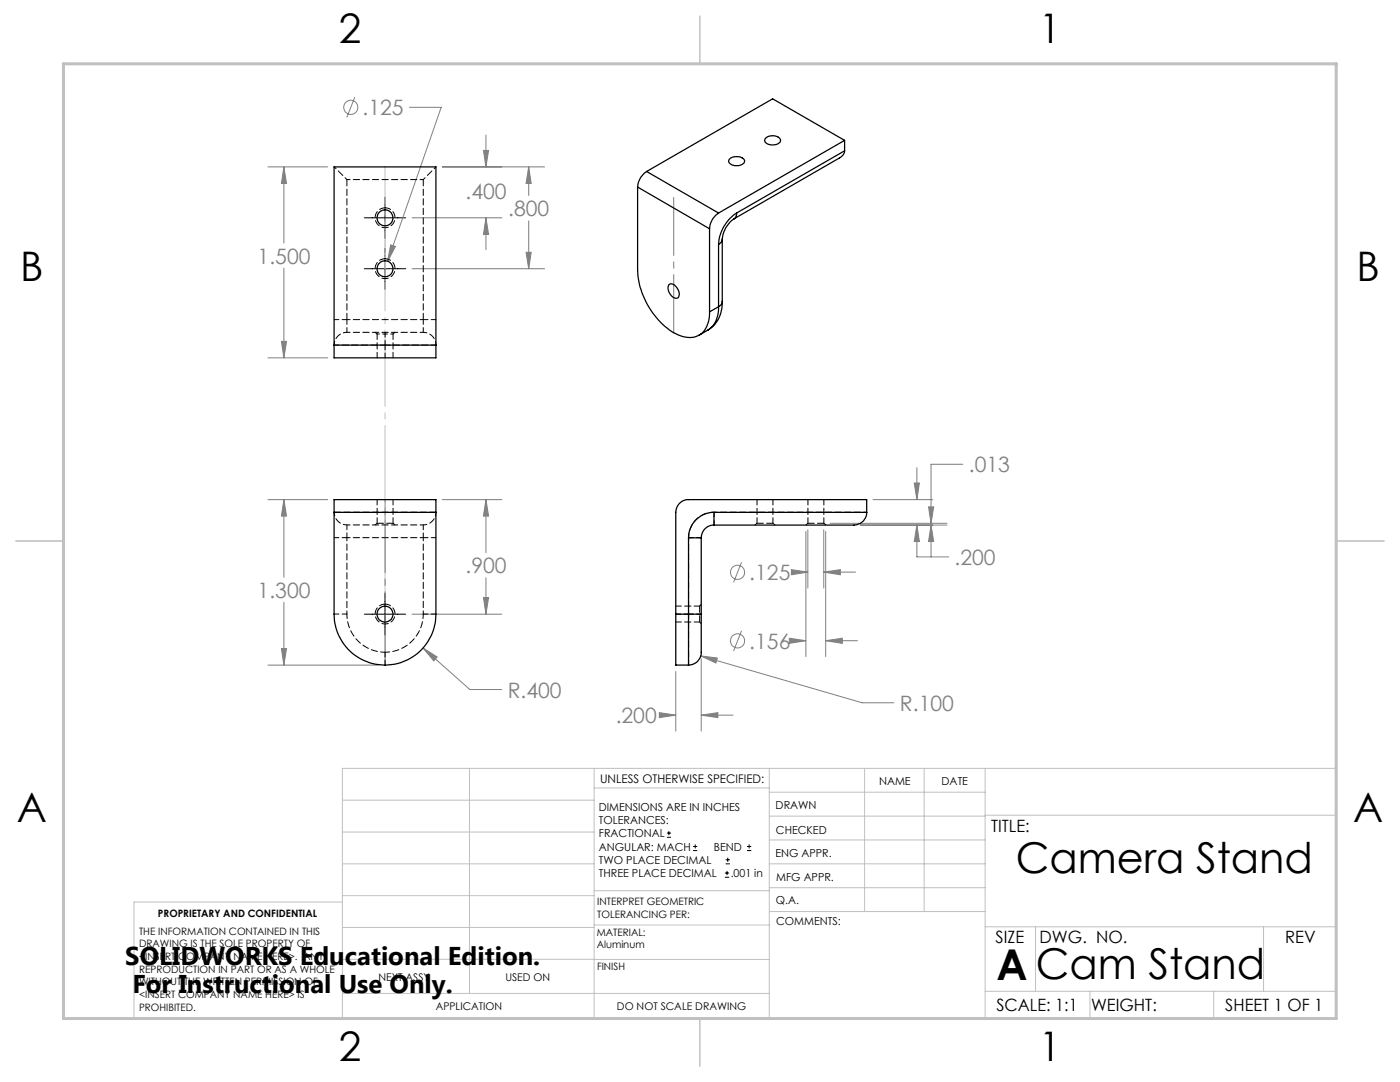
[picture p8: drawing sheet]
<svg xmlns="http://www.w3.org/2000/svg" width="279mm" height="216mm" viewBox="0 0 279 216" stroke-linecap="round" stroke-linejoin="round" font-family="sans-serif">
<g fill="none" stroke="#808080" stroke-width=".2">
<path d="M70.8 19.4l-1.6 4M53.5 33.3h11.9M56.7 33.3v15.2M56.7 33.3l.5 3.3h-1zM81.7 21.4h6.4l-10.7 30.7M88.3 33.3h20.4M96.5 30h1l-.5 3.3zM97 27v6.3M105.5 33.3v5.7M105.5 33.3l.5 3.3h-1zM56.7 53.5v17.9M78 48.9l.9 .3-1.5 2.9z"/>
<path d="M82.2 43.5h18M82.2 53.6h26.5M97 43.5v6.3M97 43.5l.5 3.3h-1zM105 50.3h1l-.5 3.3zM105.5 44.1v9.5M53.5 71.4h11.9M56.2 68.1h1l-.5 3.3zM53.5 99.7h11.9M56.7 99.7v15.5M56.7 99.7l.5 3.3h-1zM88.3 99.7h11.9"/>
<path d="M97 99.7v10.6M97 99.7l.5 3.3h-1zM174.2 99.7h12M182.5 96.4h1l-.5 3.3zM183 93.3v6.4M192.2 92.6h-6.4v11.8M96.5 119.2h1l-.5 3.4zM97 115.3v7.3M148 112.2l-1.6 4M157.9 113.7l3.3 .5-3.3 .5zM158.9 114.2h2.3M160.8 106v25"/>
<path d="M161.2 105.7v11.6M164.4 114.2l3.3-.5v1zM164.4 105.7v11.6M164.4 114.2h6.3M164.8 106v25M165.7 104.4h23.3M171.7 104.8h17.3M183 104.8v6.3h6.3M183 104.8l.5 3.3h-1zM185.3 101.1h1l-.5 3.3zM185.8 104.8v6.3M185.8 104.8l.5 3.3h-1z"/>
<path d="M53.5 132.7h22.1M56.2 129.4h1l-.5 3.3zM56.7 120.2v12.5M82.2 122.6h18M84.4 129.3l9.4 8.3h6.3M84.4 129.3l2.8 1.8-.6 .8zM134.9 134v11.9M139.8 130.9l32.2 9.3h6.4M139.8 130.9l3.4 .4-.3 1zM139.9 131.4v14.5M148 125.9l-1.6 4M157.5 127.4l3.3 .4-3.3 .6z"/>
<path d="M158.9 127.8h1.9M164.8 127.8l3.3-.4v1zM164.8 127.8h6.3M131.6 142.2l3.3 .5-3.3 .5zM132.2 142.7h2.7M139.9 142.7h6.4M139.9 142.7l3.4-.5v1z"/>
<circle cx="70" cy="21.4" r="1.4"/>
<circle cx="147.2" cy="114.2" r="1.4"/>
<circle cx="147.2" cy="127.9" r="1.4"/>
</g>
<g fill="none" stroke="#000" stroke-width=".2">
<path d="M76.8 39.3v8.3M72.7 53.6h8.3M72.7 43.5h8.3M76.8 49.5v8.2M76.8 118.4v8.3M72.7 122.6h8.3M133.1 167.1h.8M133.1 166.2h.8M133.5 165.8v.9M138.3 169.7h.8M138.3 168.9h.8M138.7 168.5v.8"/>
<path d="M144.7 175h.8M144.7 174.2h.8M144.8 172.4h.9M144.8 171.6h.9M145.1 173.8v.8M145.2 171.1v.9M149.1 169.7h.8M149.1 168.9h.8M149.5 168.5v.8"/>
</g>
<path d="M76.9 33.3v99.4" fill="none" stroke="#c0c0c0" stroke-width=".2" stroke-dasharray="15.2 1.3 1.3 1.3" stroke-dashoffset="5.5"/>
<path d="M76.9 43.5v10.1" fill="none" stroke="#c0c0c0" stroke-width=".2" stroke-dasharray="15.2 1.3 1.3 1.3" stroke-dashoffset="12.1"/>
<g fill="none" stroke="#c0c0c0" stroke-width=".2">
<path d="M68.3 159.7h50.3M93.7 153.3v44.9M118.6 153.3v49.9M118.6 157.2h34.9M153.5 153.3v49.9M153.5 158.1h43.1M172.5 153.3v28.6M184.4 153.3v28.6M196.6 153.3v49.9M68.3 180h-41.6v23.2h240v-49.9h-198.4v49.9M68.3 178.7h50.3M68.3 172.4h50.3"/>
<path d="M68.3 166h50.3M118.6 177.7h35M153.5 167.6h43.1M153.5 162.8h43.1M153.5 172.4h43.1M153.5 177.1h43.1M196.6 162.7h70.1M68.3 198.2h85.2M68.3 191.4l85.2 .1M68.3 185.1h50.3M118.6 184.6h35M153.6 181.9h43"/>
<path d="M196.6 197.8h70.1M196.6 184.9h70.1M206.7 184.9v12.9M217.5 197.8v5.4M242.2 197.8v5.4M252.2 184.9v12.9"/>
</g>
<path d="M139.7 3.2v9.5M3.1 107.9h9.6M266.7 107.9h9.5M139.7 203.2v9.6" fill="none" stroke="#c0c0c0" stroke-width=".3"/>
<path d="M12.7 12.7h254v190.5h-254z" fill="none" stroke="#c0c0c0" stroke-width=".6"/>
<path d="M76.9 132.7v-33" fill="none" stroke="#808080" stroke-width=".2" stroke-dasharray="15.2 1.3 1.3 1.3" stroke-dashoffset=".6"/>
<path d="M134.5 66.4v-27" fill="none" stroke="#808080" stroke-width=".2" stroke-dasharray="15.2 1.3 1.3 1.3" stroke-dashoffset="3.7"/>
<path d="M56.7 99.7l.5 3.3h-1zM56.2 129.4h1l-.5 3.3zM84.4 129.3l2.2 2.6 .6-.8zM97 99.7l.5 3.3h-1zM96.5 119.2h1l-.5 3.4zM56.2 68.1h1l-.5 3.3zM56.7 33.3l.5 3.3h-1zM78 48.9l-.6 3.2 1.5-2.9zM96.5 30h1l-.5 3.3zM97 43.5l.5 3.3h-1zM105.5 33.3l.5 3.3h-1zM105 50.3h1l-.5 3.3zM131.6 142.2l3.3 .5-3.3 .5zM139.9 142.7l3.4-.5v1zM182.5 96.4h1l-.5 3.3zM183 104.8l.5 3.3h-1zM139.8 130.9l3.1 1.4 .3-1zM185.3 101.1h1l-.5 3.3zM185.8 104.8l.5 3.3h-1zM157.5 127.4l3.3 .4-3.3 .6zM164.8 127.8l3.3-.4v1zM164.4 114.2l3.3-.5v1zM157.9 113.7l3.3 .5-3.3 .5z" fill="#808080"/>
<g fill="none" stroke="#000" stroke-width=".25">
<path d="M127.2 37.3v16.6a15.6 15.6 0 0 0 7.7 12.7 4.3 4.3 0 0 0 5.6-.6 6.2 6.2 0 0 0 1.1-3.8M127.2 37.3l14.4 8.3M129 34.2a4 4 0 0 0-1.8 3.1M129 34.2l14.4 8.3M145.8 31.6a2.16 2.16 0 0 1 2.8 .4 1.34 1.34 0 0 1-1.7 1.1 1.19 1.19 0 0 1-1.4-1.1zM152.8 27.6a2.05 2.05 0 0 1 3 .2 1.19 1.19 0 0 1-1.5 1.1 1.25 1.25 0 0 1-1.7-1.1zM168.6 30.1a1.77 1.77 0 0 1-1.1 1.4l-21 12.2M168.6 28v2.1M168.6 30.1l-21.6 12.4M168.6 28l-25.2 14.5M168.6 28l-14.4-8.3-25.2 14.5M133.5 56.8a1.51 1.51 0 0 1 1.9 1.2 .99 .99 0 0 1-.4 1.5 2.02 2.02 0 0 1-1.5-2.7z"/>
<path d="M141.6 45.6v16.6M143.4 42.5a4 4 0 0 0-1.8 3.1M143.4 48.8v12.4M144.1 47.7l-.1 .6-.6 .5M144.1 47.7v12.4M146.5 43.7a5.4 5.4 0 0 0-2.4 4M147 42.5a8 8 0 0 0-3.6 6.3M147 42.5l-.1 .8-.4 .4M66.7 68.9v2.5h20.3v-2.5M66.7 68.9v-35.6h20.3v35.6M66.7 68.9h20.3M141.3 65.8l-1.8 1.1"/>
<path d="M143.4 61.2a5 5 0 0 1-2.1 4.6M143.4 61.2l-1.8 1M144.1 60.1a6.1 6.1 0 0 1-2.8 5.7M144.1 60.1l-.1 .6-.6 .5M66.7 102.2v20.4a10.2 10.2 0 0 0 10.1 10.1 10.2 10.2 0 0 0 10.2-10.1v-20.4M66.7 102.2v-2.5h20.3v2.5M66.7 102.2h20.3M137.4 107.3h2.5M137.4 107.3v15.3M139.9 107.3v15.3M142.5 102.2a5.1 5.1 0 0 0-5.1 5.1M142.5 102.2v2.6"/>
<path d="M142.5 104.8a2.53 2.53 0 0 0-2.6 2.5M142.5 102.2h30.5M173 102.2v-2.5h-35.6a2.53 2.53 0 0 0-2.5 2.5v20.4M173 102.2a2.52 2.52 0 0 1-2.6 2.6h-27.9M134.9 122.6v10.1h2.5M134.9 122.6h2.5M137.4 122.6h2.5M137.4 122.6v10.1M139.9 122.6v6.6a2.83 2.83 0 0 1-2.5 3.5"/>
<circle cx="76.8" cy="53.6" r="1.6"/>
<circle cx="76.8" cy="43.5" r="1.6"/>
<circle cx="76.8" cy="122.6" r="1.58"/>
</g>
<g fill="none" stroke="#000" stroke-width=".2" stroke-dasharray="1.3 .6" stroke-dashoffset=".3">
<path d="M66.7 63.8h2.5M66.7 68.9h10.2M69.2 63.8v2.5M76.9 66.3v2.6M76.9 68.9h10.1M76.9 68.9v2.5M84.5 63.8h2.5M84.5 63.8v2.5M66.7 107.3h2.5M69.2 104.7v2.6M84.5 104.7v2.6M87 107.3h-2.5"/>
<path d="M137.4 107.3h2.6M142.5 102.2v2.5M69.2 122.5h-2.5M76.9 130.1v2.6M84.5 122.5h2.5M137.4 122.5v10.2M137.4 122.5h-2.5M140 122.5h-2.6"/>
</g>
<path d="M66.7 68.9a2.54 2.54 0 0 1 2.5-2.6M87 68.9a2.54 2.54 0 0 0-2.5-2.6M66.7 102.2a2.54 2.54 0 0 0 2.5 2.5M84.5 104.7a2.54 2.54 0 0 0 2.5-2.5M137.4 107.3a5.1 5.1 0 0 1 5.1-5.1" fill="none" stroke="#000" stroke-width=".2" stroke-dasharray="1.3 .6" stroke-dashoffset=".5"/>
<path d="M69.2 35.8h15.3M69.2 66.3h15.3M84.5 63.8h-15.3M69.2 107.3h15.3M84.5 107.3v15.2M84.5 104.7h-15.3M137.4 107.3v15.2M173 102.2h-30.5M69.2 122.5v-15.2" fill="none" stroke="#000" stroke-width=".2" stroke-dasharray="1.3 .6" stroke-dashoffset=".6"/>
<path d="M76.9 130.1a7.6 7.6 0 0 1-7.7-7.6M84.5 122.5a7.6 7.6 0 0 1-7.6 7.6" fill="none" stroke="#000" stroke-width=".2" stroke-dasharray="1.3 .6" stroke-dashoffset=".4"/>
<path d="M76.9 51.6a1.98 1.98 0 0 1 1.7 2.9 1.98 1.98 0 0 1-3.4 .3 1.98 1.98 0 0 1 1.4-3.2h.3M76.9 41.5a1.98 1.98 0 0 1 1.7 2.9 1.98 1.98 0 0 1-3.4 .2 1.98 1.98 0 0 1 1.4-3.1h.3M76.9 120.5a1.99 1.99 0 0 1 1.7 2.9 1.99 1.99 0 0 1-3.4 .3 1.99 1.99 0 0 1 1.4-3.1l.3-.1" fill="none" stroke="#000" stroke-width=".2" stroke-dasharray="1.3 .6" stroke-dashoffset=".1"/>
<g fill="none" stroke="#000" stroke-width=".2" stroke-dasharray="1.3 .6">
<path d="M84.5 35.8v28M69.2 63.8v-28M74.9 66.3l.4 .3M78.4 66.6l.4-.3M75.3 104.4l-.4 .3M78.4 104.4h-3.1M78.8 104.7l-.4-.3M87 102.2h-20.3M151.1 104.4l-.4 .3M154.3 104.4h-3.2M154.7 104.7l-.4-.3M161.2 104.4l-.4 .3"/>
<path d="M164.4 104.4h-3.2M164.8 104.7l-.4-.3M139.6 120.9v3.2M139.6 124.1l.4 .4M140 120.5l-.4 .4"/>
</g>
<path d="M75.3 66.6v4.8M78.4 71.4v-4.8M75.3 99.7v4.7M151.1 99.7v4.7M161.2 99.7v4.7M78.4 104.4v-4.7M154.3 104.4v-4.7M164.4 104.4v-4.7M134.9 124.1h4.7M139.6 120.9h-4.7" fill="none" stroke="#000" stroke-width=".2" stroke-dasharray="1.3 .6" stroke-dashoffset=".2"/>
<path d="M66.7 33.3l2.5 2.5M87 33.3l-2.5 2.5" fill="none" stroke="#000" stroke-width=".2" stroke-dasharray="1.3 .6" stroke-dashoffset=".7"/>
<path d="M75.3 66.6h1.6M76.9 66.6h1.5" fill="none" stroke="#000" stroke-width=".2" stroke-dasharray="1.3 .6" stroke-dashoffset=".8"/>
<g font-size="8.5">
<text x="202.7" y="174.2">Camera Stand</text>
<text x="198.9" y="195.5">A</text>
<text x="206.7" y="195.4">Cam Stand</text>
</g>
<g font-size="8.1">
<text x="67.6" y="8.5">2</text>
<text x="207.3" y="8.5">1</text>
<text x="4" y="56.1">B</text>
<text x="270.7" y="56.1">B</text>
<text x="3.3" y="164.1">A</text>
<text x="270" y="164.1">A</text>
<text x="67.6" y="211.7">2</text>
<text x="207.3" y="211.7">1</text>
</g>
<g font-size="5.1">
<text x="25" y="192.5">SOLIDWORKS Educational Edition.</text>
<text x="26.4" y="198.1">For Instructional Use Only.</text>
</g>
<g font-size="4.2" fill="#808080">
<text x="72.4" y="23">.125</text>
<text x="92.9" y="39.7">.400</text>
<text x="101.4" y="43.1">.800</text>
<text x="51.4" y="52.6">1.500</text>
<text x="193.4" y="94.2">.013</text>
<text x="190.5" y="112.7">.200</text>
<text x="51.4" y="119.3">1.300</text>
<text x="92.9" y="114.4">.900</text>
<text x="149.5" y="115.7">.125</text>
<text x="149.5" y="129.4">.156</text>
<text x="101.3" y="139.2">R.400</text>
<text x="179.6" y="141.8">R.100</text>
<text x="122.9" y="144.3">.200</text>
</g>
<g font-size="3.4">
<text x="197.8" y="166">TITLE:</text>
<text x="198.7" y="188.1">SIZE</text>
<text x="207.5" y="188.1">DWG. NO.</text>
<text x="256.5" y="188.2">REV</text>
<text x="198.8" y="201.7">SCALE: 1:1</text>
<text x="217.7" y="201.8">WEIGHT:</text>
<text x="244.5" y="201.7">SHEET 1 OF 1</text>
</g>
<text font-size="2.4" x="119.8" y="156.2">UNLESS OTHERWISE SPECIFIED:</text>
<g font-size="2.2">
<text x="119.5" y="161.8">DIMENSIONS ARE IN INCHES</text>
<text x="154.8" y="161.4">DRAWN</text>
<text x="175.4" y="156.6">NAME</text>
<text x="187.9" y="156.7">DATE</text>
<text x="119.5" y="164.4">TOLERANCES:</text>
<text x="119.5" y="167.1">FRACTIONAL</text>
<text x="154.9" y="166.3">CHECKED</text>
<text x="119.5" y="169.7">ANGULAR: MACH</text>
<text x="119.5" y="172.4">TWO PLACE DECIMAL</text>
<text x="142.5" y="169.7">BEND</text>
<text x="154.8" y="171">ENG APPR.</text>
<text x="119.5" y="175">THREE PLACE DECIMAL</text>
<text x="145.8" y="175">.001 in</text>
<text x="154.9" y="175.7">MFG APPR.</text>
<text x="154.9" y="180.4">Q.A.</text>
<text x="154.9" y="184.6">COMMENTS:</text>
</g>
<g font-size="2.1">
<text x="75.5" y="195.7">NEXT ASSY</text>
<text x="100.9" y="195.7">USED ON</text>
<text x="86.9" y="201.5">APPLICATION</text>
<text x="123.1" y="201.6">DO NOT SCALE DRAWING</text>
</g>
<g font-size="2">
<text x="31.5" y="182.9">PROPRIETARY AND CONFIDENTIAL</text>
<text x="119.2" y="180.6">INTERPRET GEOMETRIC</text>
<text x="119.2" y="183.1">TOLERANCING PER:</text>
<text x="27.8" y="186.5">THE INFORMATION CONTAINED IN THIS</text>
<text x="27.8" y="189">DRAWING IS THE SOLE PROPERTY OF</text>
<text x="27.8" y="191.6">&lt;INSERT COMPANY NAME HERE&gt;. ANY</text>
<text x="119.1" y="186.7">MATERIAL:</text>
<text x="119.1" y="189.2">Aluminum</text>
<text x="27.8" y="194.1">REPRODUCTION IN PART OR AS A WHOLE</text>
<text x="27.8" y="196.6">WITHOUT THE WRITTEN PERMISSION OF</text>
<text x="119.1" y="193.5">FINISH</text>
<text x="27.8" y="199.1">&lt;INSERT COMPANY NAME HERE&gt; IS</text>
<text x="27.8" y="201.7">PROHIBITED.</text>
</g>
</svg>
